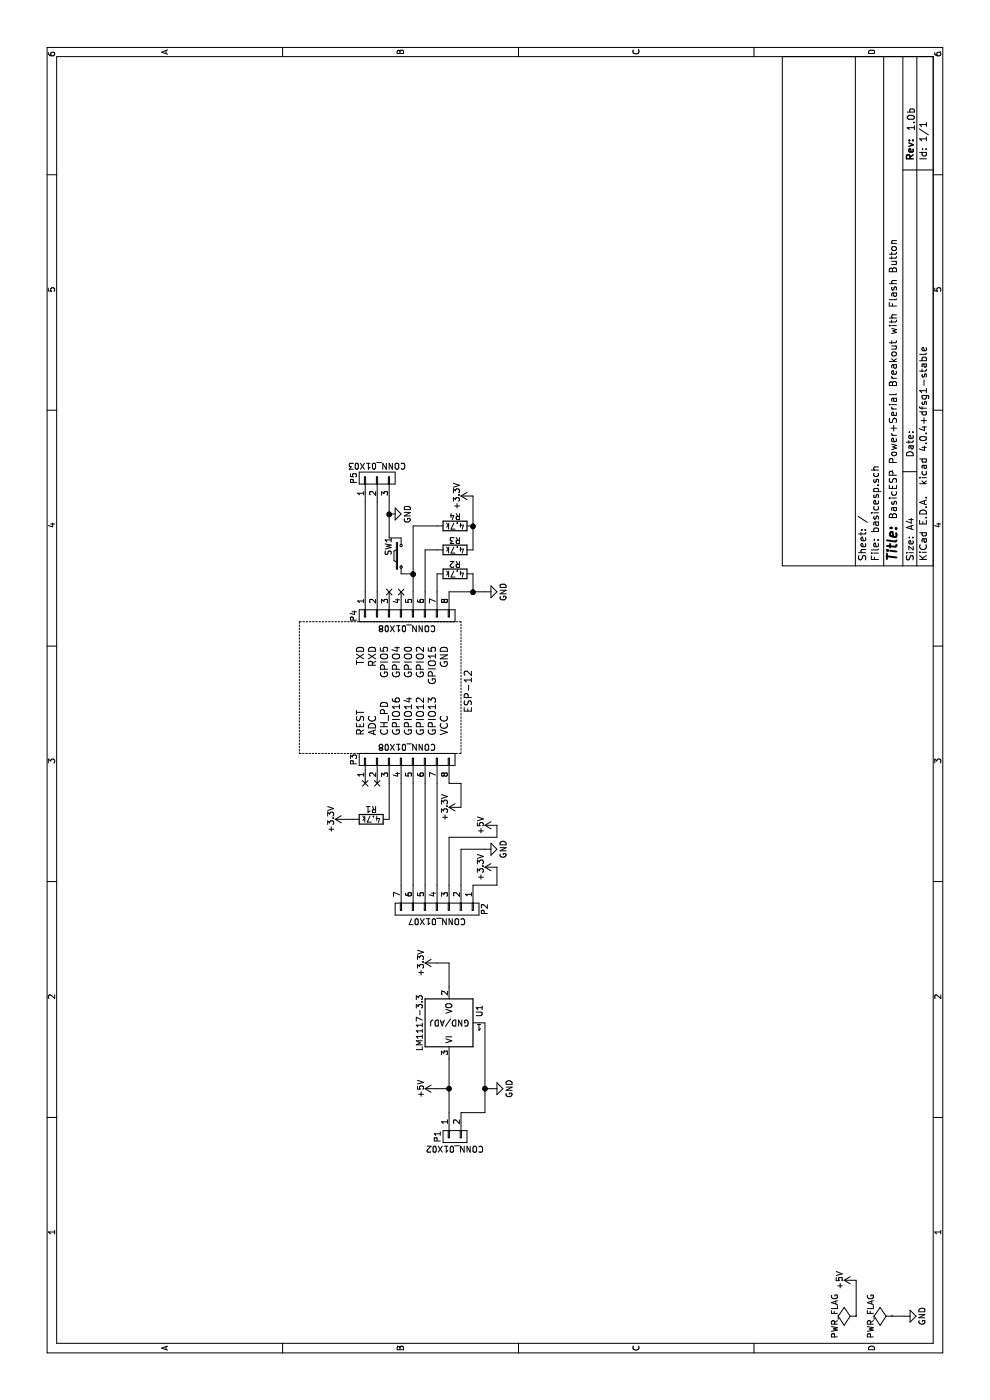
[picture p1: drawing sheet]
EESchema Schematic File Version 2
LIBS:power
LIBS:device
LIBS:transistors
LIBS:conn
LIBS:linear
LIBS:regul
LIBS:74xx
LIBS:cmos4000
LIBS:adc-dac
LIBS:memory
LIBS:xilinx
LIBS:microcontrollers
LIBS:dsp
LIBS:microchip
LIBS:analog_switches
LIBS:motorola
LIBS:texas
LIBS:intel
LIBS:audio
LIBS:interface
LIBS:digital-audio
LIBS:philips
LIBS:display
LIBS:cypress
LIBS:siliconi
LIBS:opto
LIBS:atmel
LIBS:contrib
LIBS:valves
LIBS:ESP8266
LIBS:basicesp-cache
EELAYER 25 0
EELAYER END
$Descr A4 11693 8268
encoding utf-8
Sheet 1 1
Title ""
Date ""
Rev ""
Comp ""
Comment1 ""
Comment2 ""
Comment3 ""
Comment4 ""
$EndDescr
$Comp
L PWR_FLAG #FLG01
U 1 1
P 700 7150
F 0 "#FLG01" H 700 7245 50  0001 C CNN
F 1 "PWR_FLAG" H 700 7330 50  0000 C CNN
F 2 "" H 700 7150 50  0000 C CNN
F 3 "" H 700 7150 50  0000 C CNN
	1    700  7150
	1    0    0    -1  
$EndComp
$Comp
L PWR_FLAG #FLG02
U 1 1
P 700 7450
F 0 "#FLG02" H 700 7545 50  0001 C CNN
F 1 "PWR_FLAG" H 700 7630 50  0000 C CNN
F 2 "" H 700 7450 50  0000 C CNN
F 3 "" H 700 7450 50  0000 C CNN
	1    700  7450
	1    0    0    -1  
$EndComp
$Comp
L +5V #PWR03
U 1 1
P 1000 7150
F 0 "#PWR03" H 1000 7000 50  0001 C CNN
F 1 "+5V" H 1000 7290 50  0000 C CNN
F 2 "" H 1000 7150 50  0000 C CNN
F 3 "" H 1000 7150 50  0000 C CNN
	1    1000 7150
	1    0    0    -1  
$EndComp
Wire Wire Line
	1000 7150 700  7150
$Comp
L GND #PWR04
U 1 1
P 700 7550
F 0 "#PWR04" H 700 7300 50  0001 C CNN
F 1 "GND" H 700 7400 50  0000 C CNN
F 2 "" H 700 7550 50  0000 C CNN
F 3 "" H 700 7550 50  0000 C CNN
	1    700  7550
	1    0    0    -1  
$EndComp
Wire Wire Line
	700  7450 700  7550
$Comp
L CONN_01X08 P3
U 1 1
P 5350 3400
F 0 "P3" H 5350 3850 50  0000 C CNN
F 1 "CONN_01X08" V 5450 3400 50  0000 C CNN
F 2 "Pin_Headers:Pin_Header_Straight_1x08_Pitch2.00mm" H 5350 3400 50  0001 C CNN
F 3 "" H 5350 3400 50  0000 C CNN
	1    5350 3400
	1    0    0    -1  
$EndComp
$Comp
L CONN_01X08 P4
U 1 1
P 6550 3400
F 0 "P4" H 6550 3850 50  0000 C CNN
F 1 "CONN_01X08" V 6650 3400 50  0000 C CNN
F 2 "Pin_Headers:Pin_Header_Straight_1x08_Pitch2.00mm" H 6550 3400 50  0001 C CNN
F 3 "" H 6550 3400 50  0000 C CNN
	1    6550 3400
	-1   0    0    -1  
$EndComp
Text Label 5550 3050 0    60   ~ 0
REST
Text Label 5550 3150 0    60   ~ 0
ADC
Text Label 5550 3250 0    60   ~ 0
CH_PD
Text Label 5550 3350 0    60   ~ 0
GPIO16
Text Label 5550 3450 0    60   ~ 0
GPIO14
Text Label 5550 3550 0    60   ~ 0
GPIO12
Text Label 5550 3650 0    60   ~ 0
GPIO13
Text Label 5550 3750 0    60   ~ 0
VCC
Text Label 6300 3050 2    60   ~ 0
TXD
Text Label 6300 3150 2    60   ~ 0
RXD
Text Label 6300 3250 2    60   ~ 0
GPIO5
Text Label 6300 3350 2    60   ~ 0
GPIO4
Text Label 6300 3450 2    60   ~ 0
GPIO0
Text Label 6300 3550 2    60   ~ 0
GPIO2
Text Label 6300 3650 2    60   ~ 0
GPIO15
Text Label 6300 3750 2    60   ~ 0
GND
Text Label 6100 3950 2    60   ~ 0
ESP-12
$Comp
L LM1117-3.3 U1
U 1 1
P 3150 3750
F 0 "U1" H 3250 3500 50  0000 C CNN
F 1 "LM1117-3.3" H 3150 4000 50  0000 C CNN
F 2 "TO_SOT_Packages_THT:TO-220_Neutral123_Vertical" H 3150 3750 50  0001 C CNN
F 3 "" H 3150 3750 50  0000 C CNN
	1    3150 3750
	1    0    0    -1  
$EndComp
$Comp
L CONN_01X02 P1
U 1 1
P 2200 3800
F 0 "P1" H 2200 3950 50  0000 C CNN
F 1 "CONN_01X02" V 2300 3800 50  0000 C CNN
F 2 "Pin_Headers:Pin_Header_Straight_1x02" H 2200 3800 50  0001 C CNN
F 3 "" H 2200 3800 50  0000 C CNN
	1    2200 3800
	-1   0    0    -1  
$EndComp
Wire Wire Line
	2400 3750 2850 3750
Wire Wire Line
	2400 3850 2400 4050
Wire Wire Line
	2400 4050 3150 4050
$Comp
L +5V #PWR05
U 1 1
P 2600 3650
F 0 "#PWR05" H 2600 3500 50  0001 C CNN
F 1 "+5V" H 2600 3790 50  0000 C CNN
F 2 "" H 2600 3650 50  0000 C CNN
F 3 "" H 2600 3650 50  0000 C CNN
	1    2600 3650
	1    0    0    -1  
$EndComp
Wire Wire Line
	2600 3650 2600 3750
Connection ~ 2600 3750
$Comp
L GND #PWR06
U 1 1
P 2600 4100
F 0 "#PWR06" H 2600 3850 50  0001 C CNN
F 1 "GND" H 2600 3950 50  0000 C CNN
F 2 "" H 2600 4100 50  0000 C CNN
F 3 "" H 2600 4100 50  0000 C CNN
	1    2600 4100
	1    0    0    -1  
$EndComp
Wire Wire Line
	2600 4100 2600 4050
Connection ~ 2600 4050
$Comp
L +3.3V #PWR07
U 1 1
P 3650 3650
F 0 "#PWR07" H 3650 3500 50  0001 C CNN
F 1 "+3.3V" H 3650 3790 50  0000 C CNN
F 2 "" H 3650 3650 50  0000 C CNN
F 3 "" H 3650 3650 50  0000 C CNN
	1    3650 3650
	1    0    0    -1  
$EndComp
Wire Wire Line
	3650 3650 3650 3750
Wire Wire Line
	3650 3750 3450 3750
$Comp
L +3.3V #PWR08
U 1 1
P 4950 3850
F 0 "#PWR08" H 4950 3700 50  0001 C CNN
F 1 "+3.3V" H 4950 3990 50  0000 C CNN
F 2 "" H 4950 3850 50  0000 C CNN
F 3 "" H 4950 3850 50  0000 C CNN
	1    4950 3850
	1    0    0    -1  
$EndComp
$Comp
L GND #PWR09
U 1 1
P 4600 4050
F 0 "#PWR09" H 4600 3800 50  0001 C CNN
F 1 "GND" H 4600 3900 50  0000 C CNN
F 2 "" H 4600 4050 50  0000 C CNN
F 3 "" H 4600 4050 50  0000 C CNN
	1    4600 4050
	1    0    0    -1  
$EndComp
$Comp
L +5V #PWR010
U 1 1
P 4800 4150
F 0 "#PWR010" H 4800 4000 50  0001 C CNN
F 1 "+5V" H 4800 4290 50  0000 C CNN
F 2 "" H 4800 4150 50  0000 C CNN
F 3 "" H 4800 4150 50  0000 C CNN
	1    4800 4150
	1    0    0    -1  
$EndComp
$Comp
L CONN_01X07 P2
U 1 1
P 4100 3650
F 0 "P2" H 4100 4050 50  0000 C CNN
F 1 "CONN_01X07" V 4200 3650 50  0000 C CNN
F 2 "Pin_Headers:Pin_Header_Straight_1x07" H 4100 3650 50  0001 C CNN
F 3 "" H 4100 3650 50  0000 C CNN
	1    4100 3650
	-1   0    0    1   
$EndComp
$Comp
L +3.3V #PWR011
U 1 1
P 4450 4150
F 0 "#PWR011" H 4450 4000 50  0001 C CNN
F 1 "+3.3V" H 4450 4290 50  0000 C CNN
F 2 "" H 4450 4150 50  0000 C CNN
F 3 "" H 4450 4150 50  0000 C CNN
	1    4450 4150
	1    0    0    -1  
$EndComp
Wire Wire Line
	4300 3950 4300 4150
Wire Wire Line
	4300 4150 4450 4150
Wire Wire Line
	4300 3850 4600 3850
Wire Wire Line
	4600 3850 4600 4050
Wire Wire Line
	4800 4150 4700 4150
Wire Wire Line
	4700 4150 4700 3750
Wire Wire Line
	4700 3750 4300 3750
Wire Wire Line
	4300 3350 5150 3350
Wire Wire Line
	5150 3450 4300 3450
Wire Wire Line
	4300 3550 5150 3550
Wire Wire Line
	5150 3650 4300 3650
NoConn ~ 5150 3050
NoConn ~ 5150 3150
NoConn ~ 6750 3250
NoConn ~ 6750 3350
$Comp
L R R1
U 1 1
P 4850 3100
F 0 "R1" V 4930 3100 50  0000 C CNN
F 1 "4.7k" V 4850 3100 50  0000 C CNN
F 2 "Resistors_ThroughHole:Resistor_Horizontal_RM10mm" V 4780 3100 50  0001 C CNN
F 3 "" H 4850 3100 50  0000 C CNN
	1    4850 3100
	1    0    0    -1  
$EndComp
$Comp
L +3.3V #PWR012
U 1 1
P 4850 2900
F 0 "#PWR012" H 4850 2750 50  0001 C CNN
F 1 "+3.3V" H 4850 3040 50  0000 C CNN
F 2 "" H 4850 2900 50  0000 C CNN
F 3 "" H 4850 2900 50  0000 C CNN
	1    4850 2900
	1    0    0    -1  
$EndComp
Wire Wire Line
	4850 2900 4850 2950
Wire Wire Line
	4850 3250 5150 3250
Wire Wire Line
	4950 3850 5150 3850
Wire Wire Line
	5150 3850 5150 3750
$Comp
L CONN_01X03 P5
U 1 1
P 7700 3150
F 0 "P5" H 7700 3350 50  0000 C CNN
F 1 "CONN_01X03" V 7800 3150 50  0000 C CNN
F 2 "Pin_Headers:Pin_Header_Straight_1x03" H 7700 3150 50  0001 C CNN
F 3 "" H 7700 3150 50  0000 C CNN
	1    7700 3150
	1    0    0    -1  
$EndComp
Wire Wire Line
	6750 3050 7500 3050
Wire Wire Line
	6750 3150 7500 3150
$Comp
L GND #PWR013
U 1 1
P 7400 3250
F 0 "#PWR013" H 7400 3000 50  0001 C CNN
F 1 "GND" H 7400 3100 50  0000 C CNN
F 2 "" H 7400 3250 50  0000 C CNN
F 3 "" H 7400 3250 50  0000 C CNN
	1    7400 3250
	1    0    0    -1  
$EndComp
Wire Wire Line
	7200 3250 7500 3250
$Comp
L SW_PUSH_SMALL_H SW1
U 1 1
P 7050 3350
F 0 "SW1" H 7130 3460 50  0000 C CNN
F 1 "SW_PUSH_SMALL_H" H 7410 3290 50  0001 C CNN
F 2 "Buttons_Switches_ThroughHole:SW_PUSH_SMALL" H 7050 3550 50  0001 C CNN
F 3 "" H 7050 3550 50  0000 C CNN
	1    7050 3350
	1    0    0    -1  
$EndComp
Wire Wire Line
	7200 3350 7200 3250
Connection ~ 7400 3250
Wire Wire Line
	6900 3350 6900 3450
Wire Wire Line
	6750 3450 7300 3450
$Comp
L GND #PWR014
U 1 1
P 6750 4050
F 0 "#PWR014" H 6750 3800 50  0001 C CNN
F 1 "GND" H 6750 3900 50  0000 C CNN
F 2 "" H 6750 4050 50  0000 C CNN
F 3 "" H 6750 4050 50  0000 C CNN
	1    6750 4050
	1    0    0    -1  
$EndComp
Wire Wire Line
	6750 3750 6750 4050
$Comp
L R R2
U 1 1
P 6900 3800
F 0 "R2" V 6980 3800 50  0000 C CNN
F 1 "4.7k" V 6900 3800 50  0000 C CNN
F 2 "Resistors_ThroughHole:Resistor_Horizontal_RM10mm" V 6830 3800 50  0001 C CNN
F 3 "" H 6900 3800 50  0000 C CNN
	1    6900 3800
	1    0    0    -1  
$EndComp
Connection ~ 6750 3950
Wire Wire Line
	6900 3950 6750 3950
Wire Wire Line
	6900 3650 6750 3650
$Comp
L R R3
U 1 1
P 7100 3800
F 0 "R3" V 7180 3800 50  0000 C CNN
F 1 "4.7k" V 7100 3800 50  0000 C CNN
F 2 "Resistors_ThroughHole:Resistor_Horizontal_RM10mm" V 7030 3800 50  0001 C CNN
F 3 "" H 7100 3800 50  0000 C CNN
	1    7100 3800
	1    0    0    -1  
$EndComp
$Comp
L R R4
U 1 1
P 7300 3800
F 0 "R4" V 7380 3800 50  0000 C CNN
F 1 "4.7k" V 7300 3800 50  0000 C CNN
F 2 "Resistors_ThroughHole:Resistor_Horizontal_RM10mm" V 7230 3800 50  0001 C CNN
F 3 "" H 7300 3800 50  0000 C CNN
	1    7300 3800
	1    0    0    -1  
$EndComp
Wire Wire Line
	6750 3550 7100 3550
Wire Wire Line
	7100 3550 7100 3650
Wire Wire Line
	7300 3450 7300 3650
Connection ~ 6900 3450
$Comp
L +3.3V #PWR015
U 1 1
P 7550 3950
F 0 "#PWR015" H 7550 3800 50  0001 C CNN
F 1 "+3.3V" H 7550 4090 50  0000 C CNN
F 2 "" H 7550 3950 50  0000 C CNN
F 3 "" H 7550 3950 50  0000 C CNN
	1    7550 3950
	1    0    0    -1  
$EndComp
Wire Wire Line
	7100 3950 7550 3950
Connection ~ 7300 3950
Wire Notes Line
	5400 2500 5400 3850
Wire Notes Line
	5400 3850 6500 3850
Wire Notes Line
	6500 3850 6500 2500
Wire Notes Line
	6500 2500 5400 2500
Text Notes 9700 7500 2    60   ~ 0
BasicESP Power+Serial Breakout with Flash Button
Text Label 10600 7650 0    60   ~ 0
1.0b
$EndSCHEMATC
